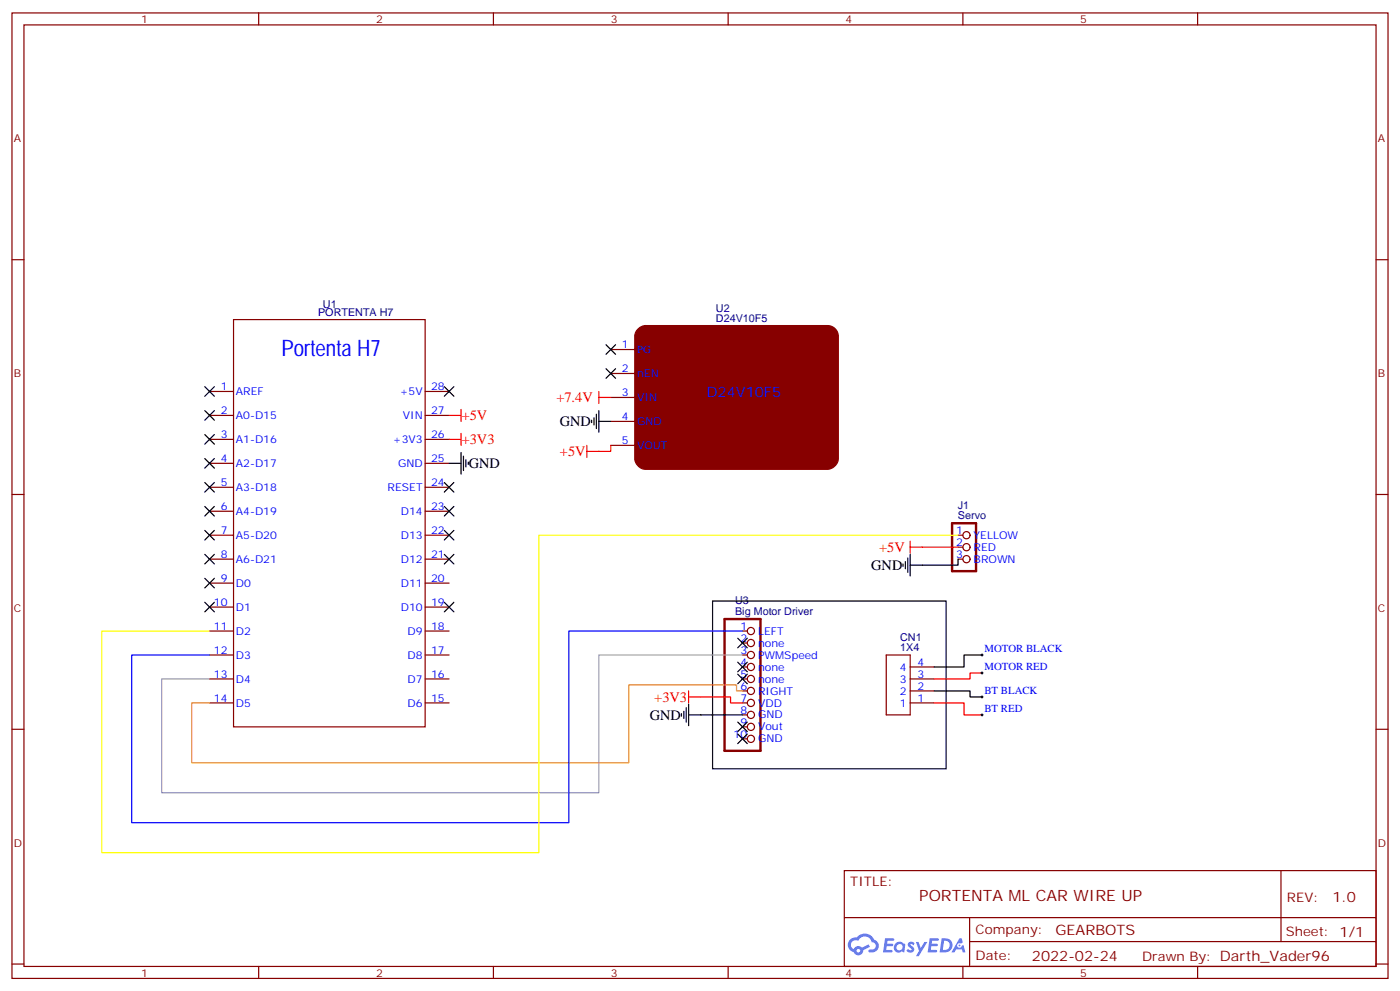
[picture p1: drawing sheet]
<svg xmlns="http://www.w3.org/2000/svg" width="412mm" height="292mm" viewBox="0 0 412 292" stroke-linecap="round" stroke-linejoin="round" font-family="sans-serif">
<g fill="none" stroke="#870000" stroke-width=".35">
<path d="M3.5 3.8h405.4v284.3h-405.4zM7.1 7.3h398.2v277.3h-398.2zM76.2 3.8v3.5M145.3 3.8v3.5M214.5 3.8v3.5M283.6 3.8v3.5M352.8 3.8v3.5M3.5 76.5h3.6M405.3 76.5h3.6M3.5 145.6h3.6M405.3 145.6h3.6M3.5 214.8h3.6"/>
<path d="M405.3 214.8h3.6M248.7 256.4h156.6v28.2h-156.6zM377.3 256.4v20.9M248.7 270.2h156.5M285.6 277.3h119.6M285.6 270.2v14.2M3.5 283.9h3.6M76.2 284.6v3.5M145.3 284.6v3.5M214.5 284.6v3.5M283.6 284.6v3.5M352.8 284.6v3.5"/>
<path d="M405.3 283.9h3.6"/>
</g>
<g fill="#5487ff">
<path d="M267.7 277.6a1.22 1.22 0 0 1 1.7 .2l-.4 .6a.47 .47 0 0 0-.3-.4 .47 .47 0 0 0-.5 .2l.1 .2a1.14 1.14 0 0 1 .8 1.8 1.14 1.14 0 0 1-1.9 0l-.2-.2 .5-.6 .7 .5a.29 .29 0 0 0 .3-.3 .29 .29 0 0 0-.2-.3 1.04 1.04 0 0 1-.6-1.7z"/>
<path d="M260.7 276.3h2.4l.3 .2-.2 .5-1.8 .1-.1 .8h1.5l.3 .4-.3 .4h-1.6l-.2 1.1h1.7l.2 .3-.2 .3-2.6 .1z"/>
<path d="M273.8 276.3h2.4l.3 .2-.1 .5-1.8 .1-.2 .8h1.6l.3 .4-.4 .4h-1.6l-.1 1.1h1.7l.2 .3-.2 .3-2.6 .1z"/>
<path d="M282.6 276.3h.7l.3 1.3-.6 .3a.69 .69 0 0 0-1 .3 .69 .69 0 0 0 .4 .9 .69 .69 0 0 0 .9-.6l.5-.2 .6 2.2h-.8l-.2-.9h-1.8l-.5 .9h-.8z"/>
<path d="M269.8 277.4h.8l.6 1.8 1.1-1.8h.9l-2.6 4.2h-.8l.9-1.5z"/>
<path d="M277.4 276.3l-.6 4.2h1.3a2.11 2.11 0 0 0 2.5-2.1 2.11 2.11 0 0 0-2.5-2.1zM278.1 277.1a1.39 1.39 0 0 1 1.7 1.4 1.39 1.39 0 0 1-1.8 1.3h-.3z"/>
<path d="M263.7 277.9a1.54 1.54 0 0 0-.1 2.2 1.54 1.54 0 0 0 2.2 .1l.6 .3 .3-2.3-.2-.3h-.4a1.49 1.49 0 0 0-2.4 0zM264 278.9a.94 .94 0 0 1 1.8 0 .94 .94 0 0 1-1.8 0z"/>
<path d="M250.4 276.7a2.18 2.18 0 0 0 1.1 3.7 1.44 1.44 0 0 0 1.6 .9 1.44 1.44 0 0 0 1.2-1.4l2-1.1-.5-.7-1.9 1a1.47 1.47 0 0 0-2.4 .4 1.39 1.39 0 0 1-.7-1.9 1.39 1.39 0 0 1 2-.5 2.12 2.12 0 0 1 2.2-1.3 2.12 2.12 0 0 1 1.9 1.7 1.14 1.14 0 0 1 1.1 1.4 1.14 1.14 0 0 1-1.7 .7 .43 .43 0 0 0-.5 .4 .43 .43 0 0 0 .4 .5 1.98 1.98 0 0 0 2.5-1.2 1.98 1.98 0 0 0-1.2-2.6 3.1 3.1 0 0 0-5.3-.6l-.9 .1zM252.3 280a.55 .55 0 0 1 1.1 0 .55 .55 0 0 1-1.1 0z"/>
<circle cx="282.6" cy="278.4" r=".26"/>
</g>
<g fill="none" stroke="#870000" stroke-width=".35">
<path d="M68.8 94.1h56.4v120h-56.4zM61.7 115.3h7.1M125.2 115.3h7.1M179.9 102.9h7.1M179.9 110h7.1M179.9 117.1h7.1M61.7 122.3h7.1M61.7 129.4h7.1M61.7 136.5h7.1M125.2 122.3h7.1M125.2 129.4h7.1M125.2 136.5h7.1"/>
<path d="M179.9 124.1h7.1M179.9 131.2h7.1M61.7 143.5h7.1M61.7 150.6h7.1M61.7 157.6h7.1M125.2 143.5h7.1M125.2 150.6h7.1M125.2 157.6h7.1M282.2 157.6h1.4M61.7 164.7h7.1M61.7 171.7h7.1M61.7 178.8h7.1"/>
<path d="M125.2 164.7h7.1M125.2 171.7h7.1M125.2 178.8h7.1M282.2 164.7h1.4M282.2 161.1h1.4M61.7 185.8h7.1M61.7 192.9h7.1M61.7 200h7.1M125.2 185.8h7.1M125.2 192.9h7.1M125.2 200h7.1M218.7 185.8h1.4"/>
<path d="M218.7 192.9h1.4M218.7 200h1.4M218.7 189.4h1.4M218.7 196.4h1.4M261.1 192.9h7v17.6h-7zM268.1 200h7.1M268.1 196.4h7.1M61.7 207h7.1M125.2 207h7.1M218.7 207h1.4M218.7 203.5h1.4M218.7 210.5h1.4"/>
<path d="M218.7 214.1h1.4M218.7 217.6h1.4M268.1 207h7.1M268.1 203.5h7.1"/>
<circle cx="284.7" cy="157.6" r="1.06"/>
<circle cx="284.7" cy="164.7" r="1.06"/>
<circle cx="284.7" cy="161.1" r="1.06"/>
<circle cx="221.2" cy="200" r="1.06"/>
<circle cx="221.2" cy="192.9" r="1.06"/>
<circle cx="221.2" cy="196.4" r="1.06"/>
<circle cx="221.2" cy="185.8" r="1.06"/>
<circle cx="221.2" cy="189.4" r="1.06"/>
<circle cx="221.2" cy="203.5" r="1.06"/>
<circle cx="221.2" cy="207" r="1.06"/>
<circle cx="221.2" cy="210.5" r="1.06"/>
<circle cx="221.2" cy="217.6" r="1.06"/>
<circle cx="221.2" cy="214.1" r="1.06"/>
</g>
<path d="M187.8 97.1a3.4 3.4 0 0 1 2.3-1.2h53.7a3.2 3.2 0 0 1 3.1 3.2v35.9a3.4 3.4 0 0 1-3.1 3.2h-53.7a3.4 3.4 0 0 1-3.1-3.2v-35.9l.1-.8z" fill="#870000" stroke="#870000" stroke-width=".35"/>
<path d="M280.5 154.1h7v14.1h-7zM213.4 182.3h10.6v38.8h-10.6z" fill="none" stroke="#870000" stroke-width=".71"/>
<g fill="none" stroke="#000" stroke-width=".35">
<path d="M60.3 113.9l2.8 2.8M63.1 113.9l-2.8 2.8M130.9 113.9l2.8 2.8M133.7 113.9l-2.8 2.8M178.5 108.6l2.8 2.8M178.5 101.5l2.8 2.9M181.3 101.5l-2.8 2.9M181.3 108.6l-2.8 2.8M60.3 135l2.8 2.9M60.3 128l2.8 2.8M60.3 120.9l2.8 2.9M63.1 135l-2.8 2.9"/>
<path d="M63.1 128l-2.8 2.8M63.1 120.9l-2.8 2.9M132.3 136.5h3.5M135.8 133.3v6.3M136.5 134.3v4.3M137.2 135.4v2.1M137.9 136.1v.7M174.3 123.8v.7M175 123v2.2M175.7 122v4.2M176.4 124.1h3.5M176.4 120.9v6.4"/>
<path d="M60.3 156.2l2.8 2.8M60.3 149.2l2.8 2.8M60.3 142.1l2.8 2.8M63.1 156.2l-2.8 2.8M63.1 149.2l-2.8 2.8M63.1 142.1l-2.8 2.8M130.9 142.1l2.8 2.8M130.9 149.2l2.8 2.8M130.9 156.2l2.8 2.8M133.7 142.1l-2.8 2.8M133.7 149.2l-2.8 2.8M133.7 156.2l-2.8 2.8"/>
<path d="M60.3 177.4l2.8 2.8M60.3 170.3l2.8 2.8M60.3 163.3l2.8 2.8M63.1 177.4l-2.8 2.8M63.1 170.3l-2.8 2.8M63.1 163.3l-2.8 2.8M130.9 163.3l2.8 2.8M130.9 177.4l2.8 2.8M133.7 163.3l-2.8 2.8M133.7 177.4l-2.8 2.8M209.9 177h68.8v49.4h-68.8zM266 166.1v.7"/>
<path d="M266.7 165.4v2.1M267.4 164.3v4.3M268.1 163.3v6.3M282.2 164.7v1.7h-14.1M217.3 198.5l2.8 2.9M217.3 195l2.8 2.8M217.3 188l2.8 2.8M220.1 198.5l-2.8 2.9M220.1 195l-2.8 2.8M220.1 188l-2.8 2.8M289.3 192.9h-5.3v3.5h-8.8M200.7 210.2v.7"/>
<path d="M201.4 209.5v2.1M202.1 208.4v4.3M202.8 210.5h15.9M202.8 207.4v6.3M217.3 216.2l2.8 2.8M217.3 212.7l2.8 2.8M220.1 216.2l-2.8 2.8M220.1 212.7l-2.8 2.8M275.2 203.5h10.6v1.7h3.5"/>
</g>
<g fill="none" stroke="#f00" stroke-width=".35">
<path d="M176.4 117.1h3.5M176.4 115.3v3.5M132.3 122.3h3.5M132.3 129.4h3.5M135.8 120.6v3.5M135.8 127.6v3.6M172.9 131.2v3.5M179.9 131.2v1.7h-7M268.1 159.4v3.5M268.1 161.1h14.1M289.3 198.2h-3.5v1.8h-10.6M202.8 205.2h12.4v1.8h3.5"/>
<path d="M202.8 203.5v3.5M275.2 207h8.8v3.5h5.3"/>
</g>
<path d="M218.7 203.5h-1.7v-1.8h-31.8v22.9h-128.8v-17.6h5.3" fill="none" stroke="#f90" stroke-width=".35"/>
<path d="M218.7 192.9h-42.3v40.6h-128.8v-33.5h14.1" fill="none" stroke="#999" stroke-width=".35"/>
<path d="M218.7 185.8h-51.1v56.5h-128.8v-49.4h22.9" fill="none" stroke="#00f" stroke-width=".35"/>
<path d="M282.2 157.6h-123.5v93.5h-128.7v-65.3h31.7" fill="none" stroke="#ff0" stroke-width=".35"/>
<path d="M288.9 192.9h.7M288.9 198.2h.7M289.3 192.5v.8M289.3 197.8v.7M288.9 205.2h.7M288.9 210.5h.7M289.3 204.9v.7M289.3 210.2v.7" fill="none" stroke="#000" stroke-width=".29"/>
<text font-size="6.7" fill="#00f" x="82.9" y="104.7">Portenta H7</text>
<text font-size="4.6" fill="#800" x="270.8" y="265.4">PORTENTA ML CAR WIRE UP</text>
<g font-size="4.2" fill="#f00">
<text x="163.9" y="118.5">+7.4V</text>
<text x="136" y="123.8">+5V</text>
<text x="136" y="130.8">+3V3</text>
<text x="165" y="134.3">+5V</text>
<text x="259" y="162.6">+5V</text>
<text x="192.7" y="206.7">+3V3</text>
</g>
<text font-size="4.2" fill="#00f" x="208.1" y="117.1">D24V10F5</text>
<g font-size="4.2">
<text x="164.9" y="125.6">GND</text>
<text x="138.1" y="138">GND</text>
<text x="256.7" y="167.9">GND</text>
<text x="191.4" y="212">GND</text>
</g>
<g font-size="4.2" fill="#800">
<text x="392.5" y="265.7">1.0</text>
<text x="310.9" y="275.2">GEARBOTS</text>
<text x="304" y="283">2022-02-24</text>
</g>
<g font-size="3.9" fill="#800">
<text x="250.5" y="261">TITLE:</text>
<text x="379.1" y="265.7">REV:</text>
<text x="287.4" y="275.2">Company:</text>
<text x="378.7" y="275.8">Sheet: 1/1</text>
<text x="287.4" y="282.9">Date:</text>
<text x="336.4" y="282.9">Drawn By: Darth_Vader96</text>
</g>
<g font-size="3.2" fill="#800">
<text x="41.6" y="6.8">1</text>
<text x="110.8" y="6.8">2</text>
<text x="179.9" y="6.8">3</text>
<text x="249.1" y="6.8">4</text>
<text x="318.2" y="6.8">5</text>
<text x="4.1" y="41.9">A</text>
<text x="405.9" y="41.9">A</text>
<text x="4.1" y="111.1">B</text>
<text x="405.9" y="111.1">B</text>
<text x="4.1" y="180.2">C</text>
<text x="405.9" y="180.2">C</text>
<text x="4.1" y="249.3">D</text>
<text x="405.9" y="249.3">D</text>
<text x="41.6" y="287.6">1</text>
<text x="110.8" y="287.6">2</text>
<text x="179.9" y="287.6">3</text>
<text x="249.1" y="287.6">4</text>
<text x="318.2" y="287.6">5</text>
</g>
<g font-size="3.2" fill="#000080">
<text x="93.7" y="93.1">PORTENTA H7</text>
<text x="95.1" y="90.6">U1</text>
<text x="210.9" y="94.8">D24V10F5</text>
<text x="210.9" y="91.8">U2</text>
<text x="282.2" y="149.8">J1</text>
<text x="282.2" y="152.8">Servo</text>
<text x="216.5" y="178">U3</text>
<text x="216.5" y="181.2">Big Motor Driver</text>
<text x="265.2" y="191.8">1X4</text>
<text x="265.2" y="188.8">CN1</text>
</g>
<g font-size="3.2" fill="#00f">
<text x="183.2" y="102.6">1</text>
<text x="187.7" y="104">PG</text>
<text x="183.2" y="109.6">2</text>
<text x="187.7" y="111.1">nEN</text>
<text x="65" y="114.9">1</text>
<text x="69.5" y="116.3">AREF</text>
<text x="117.8" y="116.3">+5V</text>
<text x="127" y="114.9">28</text>
<text x="183.2" y="116.7">3</text>
<text x="187.7" y="118.1">VIN</text>
<text x="65" y="122">2</text>
<text x="69.5" y="123.4">A0-D15</text>
<text x="118.7" y="123.4">VIN</text>
<text x="127" y="122">27</text>
<text x="183.2" y="123.8">4</text>
<text x="187.7" y="125.2">GND</text>
<text x="65" y="129">3</text>
<text x="69.5" y="130.5">A1-D16</text>
<text x="115.7" y="130.5">+3V3</text>
<text x="127" y="129">26</text>
<text x="183.2" y="130.8">5</text>
<text x="65" y="136.1">4</text>
<text x="69.5" y="137.5">A2-D17</text>
<text x="117.2" y="137.5">GND</text>
<text x="127" y="136.1">25</text>
<text x="187.7" y="132.2">VOUT</text>
<text x="65" y="143.2">5</text>
<text x="127" y="143.2">24</text>
<text x="69.5" y="144.6">A3-D18</text>
<text x="114.2" y="144.6">RESET</text>
<text x="65" y="150.2">6</text>
<text x="69.5" y="151.6">A4-D19</text>
<text x="118.1" y="151.6">D14</text>
<text x="127" y="150.2">23</text>
<text x="65" y="157.3">7</text>
<text x="69.5" y="158.7">A5-D20</text>
<text x="118.1" y="158.7">D13</text>
<text x="127" y="157.3">22</text>
<text x="281.6" y="157.3">1</text>
<text x="281.6" y="160.8">2</text>
<text x="286.8" y="158.7">YELLOW</text>
<text x="65" y="164.3">8</text>
<text x="69.5" y="165.7">A6-D21</text>
<text x="118.1" y="165.7">D12</text>
<text x="127" y="164.3">21</text>
<text x="281.6" y="164.3">3</text>
<text x="286.8" y="162.2">RED</text>
<text x="286.8" y="165.7">BROWN</text>
<text x="65" y="171.4">9</text>
<text x="69.5" y="172.8">D0</text>
<text x="118.1" y="172.8">D11</text>
<text x="127" y="171.4">20</text>
<text x="63" y="178.4">10</text>
<text x="69.5" y="179.8">D1</text>
<text x="118.1" y="179.8">D10</text>
<text x="127" y="178.4">19</text>
<text x="63" y="185.5">11</text>
<text x="127" y="185.5">18</text>
<text x="218.1" y="185.5">1</text>
<text x="69.5" y="186.9">D2</text>
<text x="120.1" y="186.9">D9</text>
<text x="218.1" y="189">2</text>
<text x="223.3" y="186.9">LEFT</text>
<text x="223.3" y="190.4">none</text>
<text x="63" y="192.5">12</text>
<text x="69.5" y="194">D3</text>
<text x="120.1" y="194">D8</text>
<text x="127" y="192.5">17</text>
<text x="218.1" y="192.5">3</text>
<text x="218.1" y="196.1">4</text>
<text x="223.3" y="194">PWMSpeed</text>
<text x="223.3" y="197.5">none</text>
<text x="265" y="197.5">4</text>
<text x="270.2" y="196.1">4</text>
<text x="290" y="192">MOTOR BLACK</text>
<text x="290" y="197.3">MOTOR RED</text>
<text x="63" y="199.6">13</text>
<text x="69.5" y="201">D4</text>
<text x="120.1" y="201">D7</text>
<text x="127" y="199.6">16</text>
<text x="218.1" y="199.6">5</text>
<text x="218.1" y="203.1">6</text>
<text x="223.3" y="201">none</text>
<text x="265" y="201">3</text>
<text x="270.2" y="203.1">2</text>
<text x="270.2" y="199.6">3</text>
<text x="63" y="206.7">14</text>
<text x="69.5" y="208.1">D5</text>
<text x="120.1" y="208.1">D6</text>
<text x="127" y="206.7">15</text>
<text x="218.1" y="206.7">7</text>
<text x="223.3" y="204.5">RIGHT</text>
<text x="223.3" y="208.1">VDD</text>
<text x="265" y="208.1">1</text>
<text x="265" y="204.5">2</text>
<text x="270.2" y="206.7">1</text>
<text x="290" y="204.4">BT BLACK</text>
<text x="290" y="209.7">BT RED</text>
<text x="218.1" y="210.2">8</text>
<text x="218.1" y="213.7">9</text>
<text x="223.3" y="211.6">GND</text>
<text x="223.3" y="215.1">Vout</text>
<text x="216.1" y="217.2">10</text>
<text x="223.3" y="218.7">GND</text>
</g>
</svg>
